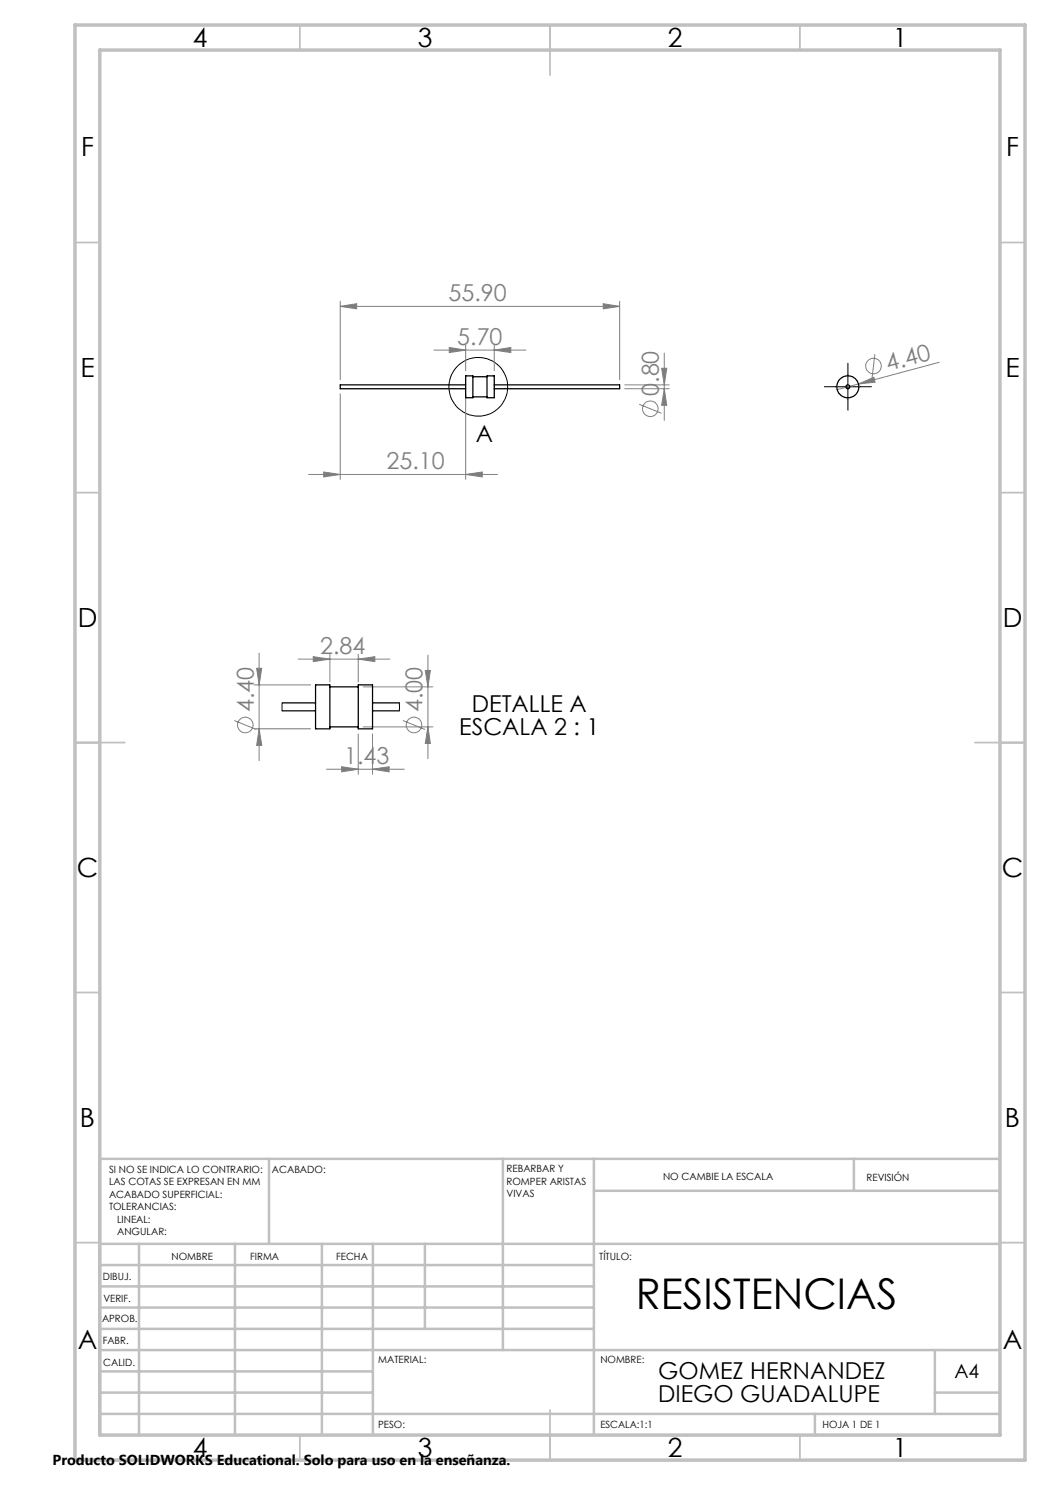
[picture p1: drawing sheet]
<svg xmlns="http://www.w3.org/2000/svg" width="210mm" height="297mm" viewBox="0 0 210 297" stroke-linecap="round" stroke-linejoin="round" font-family="sans-serif">
<g fill="none" stroke="#808080" stroke-width=".2">
<path d="M68.1 61.3l3.2-.6v1.1zM68.1 60.3v15.6M68.1 78.8v17.1M68.1 61.3h55.8M86.8 70h18.4M89.9 69.5l3.2 .5-3.2 .5zM93.1 78.8v17.1M93.1 69v5.2M98.8 70l3.4-.5v1zM98.8 69v5.2M120.6 60.7l3.3 .6-3.3 .5zM123.9 60.3v15.6"/>
<path d="M125 77.7h8.8M125 77h8.8M132.3 73.7h1.1l-.5 3.3zM132.9 77.7l.5 3.4h-1.1zM132.9 70.6v13.5M171.7 76.8l3.1-1.3 .2 .9zM171.7 76.8l-4.3 1.1M175 70.8l-.6 4.8M187.9 72.5l-16.2 4.3M61.7 94.9h37.8M64.7 94.4l3.4 .5-3.4 .5zM93.1 94.9l3.3-.5v1z"/>
<path d="M127.8 80.9l4.5 1.8M50.8 137h11.3M51.3 133.7h1.1l-.6 3.3zM51.8 130.6v21.5M59.6 131.8h18.4M62.7 131.3l3.3 .5-3.3 .5zM66 130.8v5.6M71.6 131.8l3.4-.5v1zM71.6 130.8v5.6M72.6 137.4h14M85.1 134.1h1l-.5 3.3zM85.6 131v20.7"/>
<path d="M46.8 144.1l4.5 1.8M50.8 145.8h11.3M51.8 145.8l.6 3.3h-1.1zM65.3 153.8h15.6M68.3 153.3l3.3 .5-3.3 .6zM71.6 146.8v8.1M72.6 145.4h14M74.5 153.8l3.3-.5v1.1zM74.5 146.8v8.1M80.6 144.1l4.4 1.8M85.6 145.4l.5 3.3h-1z"/>
<circle cx="174.7" cy="73.2" r="1.56"/>
<circle cx="130.1" cy="81.7" r="1.55"/>
<circle cx="49.1" cy="145" r="1.55"/>
<circle cx="82.8" cy="145" r="1.55"/>
</g>
<g fill="none" stroke="#000" stroke-width=".2">
<path d="M167.1 77.4h5M169.6 74.9v5"/>
<circle cx="95.7" cy="77.4" r="5.9"/>
</g>
<path d="M167.1 77.3h-2.2M169.6 74.8v-2.2M169.6 79.8v2.2M172.1 77.3h2.2" fill="none" stroke="#000" stroke-width=".2" stroke-dasharray="15.2 1.3 1.3 1.3"/>
<g fill="none" stroke="#c0c0c0" stroke-width=".35">
<path d="M60 5v5M110 5v10M160 5v5M15 48.5h5M200 48.5h5M15 98.5h5M200 98.5h5M15 148.5h10M195 148.5h10M15 198.5h5M200 198.5h5M15 248.5h5"/>
<path d="M200 248.5h5M60 287v5M110 282v10M160 287v5"/>
</g>
<g fill="none" stroke="#c0c0c0" stroke-width=".5">
<path d="M53.8 231.8v17M100.6 231.8v38.2M118.8 231.8v55.2M118.8 238.2h81.2M170.8 231.8v6.4M200 231.8h-180v55.2M20 248.8h180M20 257.3h98.8M20 253h98.8M27.8 248.8v38.2M47 248.8v38.2M64.4 248.8v38.2"/>
<path d="M74.6 248.8v38.2M85 248.8v17M20 265.8h98.8M20 261.5h98.8M20 278.5h54.6M20 274.3h54.6M20 270h180M187 278.5h13M187 270v12.8M20 282.8h180M163 282.8v4.2"/>
</g>
<path d="M15 5h190v287h-190zM20 10h180v277h-180z" fill="none" stroke="#c0c0c0" stroke-width=".7"/>
<g fill="#808080">
<path d="M171.7 76.8l3.1-1.3 .2 .9z"/>
<path d="M71.6 131.8l3.4-.5v1zM62.7 131.3l3.3 .5-3.3 .5z"/>
<path d="M64.7 94.4l3.4 .5-3.4 .5zM93.1 94.9l3.3-.5v1z"/>
<path d="M68.1 61.3l3.2-.6v1.1zM120.6 60.7l3.3 .6-3.3 .5z"/>
<path d="M89.9 69.5l3.2 .5-3.2 .5zM98.8 70l3.4-.5v1z"/>
<path d="M68.3 153.3l3.3 .5-3.3 .6zM74.5 153.8l3.3-.5v1.1z"/>
<path d="M132.9 77.7l.5 3.4h-1.1zM132.3 73.7h1.1l-.5 3.3zM51.8 145.8l.6 3.3h-1.1zM51.3 133.7h1.1l-.6 3.3z"/>
<path d="M85.1 134.1h1l-.5 3.3zM85.6 145.4l.5 3.3h-1z"/>
</g>
<g fill="none" stroke="#000" stroke-width=".25">
<path d="M93.1 75.2h1.5v4.3h-1.5zM93.1 77h-25v.7h25M94.6 79.4h2.8M94.6 75.3h2.8M97.4 75.2h1.4v4.3h-1.4zM98.8 77h25.1v.7h-25.1M63.1 137h2.9v8.8h-2.9zM66 137.4h5.6M71.6 137h2.9v8.8h-2.9zM56.4 142.2h6.7M56.4 140.6h6.7M66 145.4h5.6"/>
<path d="M74.5 142.2h5.4M74.5 140.6h5.4"/>
<circle cx="169.6" cy="77.4" r="2.2"/>
<circle cx="169.6" cy="77.4" r=".4"/>
</g>
<path d="M56.4 140.6v1.6M79.9 140.6v1.6" fill="none" stroke="#000" stroke-width=".2"/>
<text font-size="8.5" x="127.1" y="261.7">RESISTENCIAS</text>
<g font-size="5.3">
<text x="38.5" y="9.5">4</text>
<text x="83.5" y="9.5">3</text>
<text x="133.6" y="9.5">2</text>
<text x="178.6" y="9.5">1</text>
<text x="16.2" y="31.3">F</text>
<text x="201.2" y="31.3">F</text>
<text x="16.1" y="75.5">E</text>
<text x="201.1" y="75.5">E</text>
<text x="15.5" y="125.5">D</text>
<text x="200.5" y="125.5">D</text>
<text x="15.4" y="175.5">C</text>
<text x="200.4" y="175.5">C</text>
<text x="16" y="225.5">B</text>
<text x="201" y="225.5">B</text>
<text x="15.5" y="269.8">A</text>
<text x="200.5" y="269.8">A</text>
<text x="38.5" y="291.5">4</text>
<text x="83.5" y="291.5">3</text>
<text x="133.6" y="291.5">2</text>
<text x="178.6" y="291.5">1</text>
</g>
<g font-size="4.7" fill="#808080">
<text x="89.7" y="60.2">55.90</text>
<text x="91.5" y="69">5.70</text>
<text x="177.6" y="74.2" transform="rotate(-15 177.6 74.2)">4.40</text>
<text x="131.8" y="79.2" transform="rotate(-90 131.8 79.2)">0.80</text>
<text x="77.3" y="93.9">25.10</text>
<text x="64.1" y="130.8">2.84</text>
<text x="50.8" y="142.4" transform="rotate(-90 50.8 142.4)">4.40</text>
<text x="84.5" y="142.4" transform="rotate(-90 84.5 142.4)">4.00</text>
<text x="68.8" y="152.8">1.43</text>
</g>
<g font-size="4.7">
<text x="95.2" y="88.3">A</text>
<text x="94.4" y="142.4">DETALLE A</text>
<text x="91.8" y="146.9">ESCALA 2 : 1</text>
<text x="131.6" y="275.8">GOMEZ HERNANDEZ</text>
<text x="131.6" y="280.3">DIEGO GUADALUPE</text>
</g>
<text font-size="3.9" x="190.9" y="275.5">A4</text>
<text font-size="2.9" x="10.5" y="292.9">Producto SOLIDWORKS Educational. Solo para uso en la enseñanza.</text>
<g font-size="2">
<text x="21.8" y="234.6">SI NO SE INDICA LO CONTRARIO:</text>
<text x="21.8" y="237.1">LAS COTAS SE EXPRESAN EN MM</text>
<text x="21.8" y="239.6">ACABADO SUPERFICIAL:</text>
<text x="54.4" y="234.6">ACABADO:</text>
<text x="101.3" y="234.5">REBARBAR Y</text>
<text x="101.3" y="237">ROMPER ARISTAS</text>
<text x="101.3" y="239.5">VIVAS</text>
<text x="132.6" y="236">NO CAMBIE LA ESCALA</text>
<text x="173.3" y="236.2">REVISIÓN</text>
<text x="21.8" y="242.1">TOLERANCIAS:</text>
<text x="23.4" y="244.6">LINEAL:</text>
<text x="23.4" y="247.1">ANGULAR:</text>
<text x="34.3" y="252">NOMBRE</text>
<text x="50" y="251.9">FIRMA</text>
<text x="67.2" y="251.9">FECHA</text>
<text x="119.9" y="251.9">TÍTULO:</text>
<text x="20.6" y="256.1">DIBUJ.</text>
<text x="20.7" y="260.3">VERIF.</text>
<text x="20.4" y="264.4">APROB.</text>
<text x="20.5" y="268.8">FABR.</text>
<text x="20.7" y="273.1">CALID.</text>
<text x="75.6" y="272.5">MATERIAL:</text>
<text x="120.1" y="272.5">NOMBRE:</text>
<text x="75.6" y="285.5">PESO:</text>
<text x="120.1" y="285.6">ESCALA:1:1</text>
<text x="164.5" y="285.6">HOJA 1 DE 1</text>
</g>
</svg>
